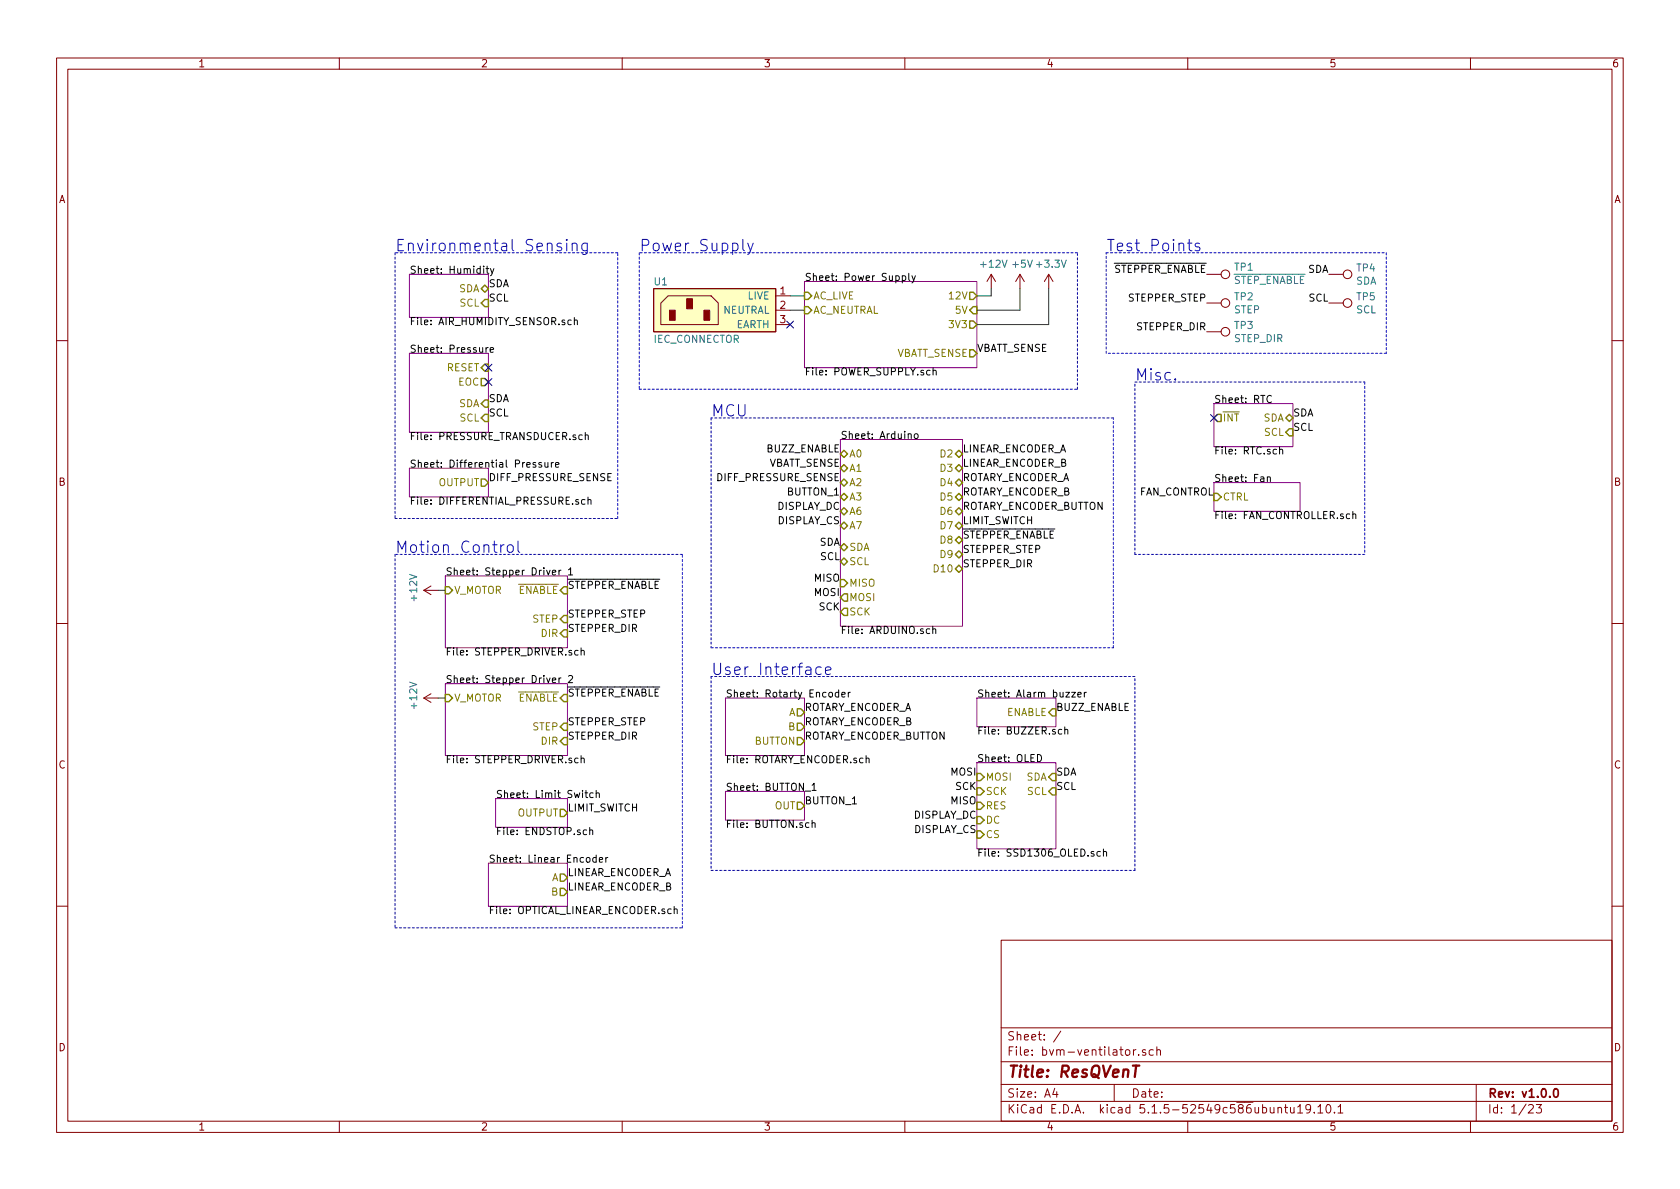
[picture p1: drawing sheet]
EESchema Schematic File Version 4
EELAYER 30 0
EELAYER END
$Descr A4 11693 8268
encoding utf-8
Sheet 1 23
Title "ResQVenT"
Date ""
Rev "v1.0.0"
Comp ""
Comment1 ""
Comment2 ""
Comment3 ""
Comment4 ""
$EndDescr
$Sheet
S 5850 3050 850  1300
U 5E880AC6
F0 "Arduino" 50
F1 "ARDUINO.sch" 50
F2 "A0" B L 5850 3150 50 
F3 "A1" B L 5850 3250 50 
F4 "A2" B L 5850 3350 50 
F5 "A3" B L 5850 3450 50 
F6 "A6" B L 5850 3550 50 
F7 "A7" B L 5850 3650 50 
F8 "D2" B R 6700 3150 50 
F9 "D3" B R 6700 3250 50 
F10 "D4" B R 6700 3350 50 
F11 "D5" B R 6700 3450 50 
F12 "D6" B R 6700 3550 50 
F13 "D7" B R 6700 3650 50 
F14 "D8" B R 6700 3750 50 
F15 "D9" B R 6700 3850 50 
F16 "D10" B R 6700 3950 50 
F17 "SDA" B L 5850 3800 50 
F18 "SCL" B L 5850 3900 50 
F19 "MISO" I L 5850 4050 50 
F20 "MOSI" O L 5850 4150 50 
F21 "SCK" O L 5850 4250 50 
$EndSheet
$Sheet
S 3100 4000 850  500 
U 5E8A6686
F0 "Stepper Driver 1" 50
F1 "STEPPER_DRIVER.sch" 50
F2 "V_MOTOR" I L 3100 4100 50 
F3 "STEP" I R 3950 4300 50 
F4 "DIR" I R 3950 4400 50 
F5 "~ENABLE" I R 3950 4100 50 
$EndSheet
$Sheet
S 6800 4850 550  200 
U 5E8EB699
F0 "Alarm buzzer" 50
F1 "BUZZER.sch" 50
F2 "ENABLE" I R 7350 4950 50 
$EndSheet
$Sheet
S 6800 5300 550  600 
U 5E8F3A13
F0 "OLED" 50
F1 "SSD1306_OLED.sch" 50
F2 "SCL" I R 7350 5500 50 
F3 "SDA" I R 7350 5400 50 
F4 "MOSI" I L 6800 5400 50 
F5 "SCK" I L 6800 5500 50 
F6 "DC" I L 6800 5700 50 
F7 "CS" I L 6800 5800 50 
F8 "RES" I L 6800 5600 50 
$EndSheet
$Sheet
S 2850 2450 550  550 
U 5E86C5C8
F0 "Pressure" 50
F1 "PRESSURE_TRANSDUCER.sch" 50
F2 "RESET" I R 3400 2550 50 
F3 "EOC" O R 3400 2650 50 
F4 "SCL" I R 3400 2900 50 
F5 "SDA" I R 3400 2800 50 
$EndSheet
NoConn ~ 3400 2550
NoConn ~ 3400 2650
$Sheet
S 5600 1950 1200 600 
U 5E880E11
F0 "Power Supply" 50
F1 "POWER_SUPPLY.sch" 50
F2 "AC_LIVE" I L 5600 2050 50 
F3 "AC_NEUTRAL" I L 5600 2150 50 
F4 "12V" O R 6800 2050 50 
F5 "VBATT_SENSE" O R 6800 2450 50 
F6 "3V3" O R 6800 2250 50 
F7 "5V" I R 6800 2150 50 
$EndSheet
$Sheet
S 3100 4750 850  500 
U 5E8813FF
F0 "Stepper Driver 2" 50
F1 "STEPPER_DRIVER.sch" 50
F2 "V_MOTOR" I L 3100 4850 50 
F3 "STEP" I R 3950 5050 50 
F4 "DIR" I R 3950 5150 50 
F5 "~ENABLE" I R 3950 4850 50 
$EndSheet
$Sheet
S 8450 2800 550  300 
U 5E87171F
F0 "RTC" 50
F1 "RTC.sch" 50
F2 "SDA" B R 9000 2900 50 
F3 "SCL" I R 9000 3000 50 
F4 "~INT" O L 8450 2900 50 
$EndSheet
$Sheet
S 3450 5550 500  200 
U 5E89F314
F0 "Limit Switch" 50
F1 "ENDSTOP.sch" 50
F2 "OUTPUT" O R 3950 5650 50 
$EndSheet
Text Label 5850 3800 2    50   ~ 0
SDA
Text Label 5850 3900 2    50   ~ 0
SCL
Text Label 7350 5400 0    50   ~ 0
SDA
Text Label 7350 5500 0    50   ~ 0
SCL
Text Label 3400 2800 0    50   ~ 0
SDA
Text Label 3400 2900 0    50   ~ 0
SCL
Text Label 9000 2900 0    50   ~ 0
SDA
Text Label 9000 3000 0    50   ~ 0
SCL
Text Label 3950 4300 0    50   ~ 0
STEPPER_STEP
Text Label 3950 4400 0    50   ~ 0
STEPPER_DIR
Text Label 3950 5050 0    50   ~ 0
STEPPER_STEP
Text Label 3950 5150 0    50   ~ 0
STEPPER_DIR
Text Label 6700 3850 0    50   ~ 0
STEPPER_STEP
Text Label 6700 3950 0    50   ~ 0
STEPPER_DIR
Text Label 7350 4950 0    50   ~ 0
BUZZ_ENABLE
Text Label 5850 3150 2    50   ~ 0
BUZZ_ENABLE
NoConn ~ 8450 2900
Text Label 6700 3650 0    50   ~ 0
LIMIT_SWITCH
Text Label 3950 5650 0    50   ~ 0
LIMIT_SWITCH
Text Label 3950 4850 0    50   ~ 0
~STEPPER_ENABLE
Text Label 5850 3250 2    50   ~ 0
VBATT_SENSE
$Sheet
S 5050 4850 550  400 
U 5E8BEE14
F0 "Rotarty Encoder" 50
F1 "ROTARY_ENCODER.sch" 50
F2 "A" O R 5600 4950 50 
F3 "B" O R 5600 5050 50 
F4 "BUTTON" O R 5600 5150 50 
$EndSheet
Text Label 5600 4950 0    50   ~ 0
ROTARY_ENCODER_A
Text Label 5600 5050 0    50   ~ 0
ROTARY_ENCODER_B
Text Label 5600 5150 0    50   ~ 0
ROTARY_ENCODER_BUTTON
Text Label 6700 3350 0    50   ~ 0
ROTARY_ENCODER_A
Text Label 6700 3450 0    50   ~ 0
ROTARY_ENCODER_B
Text Label 6700 3550 0    50   ~ 0
ROTARY_ENCODER_BUTTON
$Sheet
S 5050 5500 550  200 
U 5E8CBD7F
F0 "BUTTON_1" 50
F1 "BUTTON.sch" 50
F2 "OUT" O R 5600 5600 50 
$EndSheet
Text Label 5600 5600 0    50   ~ 0
BUTTON_1
Text Label 5850 3450 2    50   ~ 0
BUTTON_1
Text Label 3950 4100 0    50   ~ 0
~STEPPER_ENABLE
Text Label 6700 3750 0    50   ~ 0
~STEPPER_ENABLE
$Comp
L power:+12V #PWR03
U 1 1
P 6900 2000
F 0 "#PWR03" H 6900 1850 50  0001 C CNN
F 1 "+12V" H 6915 2173 50  0000 C CNN
F 2 "" H 6900 2000 50  0001 C CNN
F 3 "" H 6900 2000 50  0001 C CNN
	1    6900 2000
	1    0    0    -1  
$EndComp
Wire Wire Line
	6800 2050 6900 2050
Wire Wire Line
	6900 2050 6900 2000
$Comp
L power:+12V #PWR01
U 1 1
P 3050 4100
F 0 "#PWR01" H 3050 3950 50  0001 C CNN
F 1 "+12V" H 3065 4273 50  0000 C CNN
F 2 "" H 3050 4100 50  0001 C CNN
F 3 "" H 3050 4100 50  0001 C CNN
	1    3050 4100
	0    -1   -1   0   
$EndComp
$Comp
L power:+12V #PWR02
U 1 1
P 3050 4850
F 0 "#PWR02" H 3050 4700 50  0001 C CNN
F 1 "+12V" H 3065 5023 50  0000 C CNN
F 2 "" H 3050 4850 50  0001 C CNN
F 3 "" H 3050 4850 50  0001 C CNN
	1    3050 4850
	0    -1   -1   0   
$EndComp
Wire Wire Line
	3050 4100 3100 4100
Wire Wire Line
	3050 4850 3100 4850
Text Label 6800 2450 0    50   ~ 0
VBATT_SENSE
$Comp
L power:+3.3V #PWR05
U 1 1
P 7300 2000
F 0 "#PWR05" H 7300 1850 50  0001 C CNN
F 1 "+3.3V" H 7315 2173 50  0000 C CNN
F 2 "" H 7300 2000 50  0001 C CNN
F 3 "" H 7300 2000 50  0001 C CNN
	1    7300 2000
	1    0    0    -1  
$EndComp
Wire Wire Line
	7300 2000 7300 2250
Wire Wire Line
	7300 2250 6800 2250
$Sheet
S 3400 6000 550  300 
U 5E90196F
F0 "Linear Encoder" 50
F1 "OPTICAL_LINEAR_ENCODER.sch" 50
F2 "A" O R 3950 6100 50 
F3 "B" O R 3950 6200 50 
$EndSheet
Text Label 3950 6100 0    50   ~ 0
LINEAR_ENCODER_A
Text Label 3950 6200 0    50   ~ 0
LINEAR_ENCODER_B
Text Label 6700 3150 0    50   ~ 0
LINEAR_ENCODER_A
Text Label 6700 3250 0    50   ~ 0
LINEAR_ENCODER_B
$Sheet
S 2850 1900 550  300 
U 5E8D6DCE
F0 "Humidity" 50
F1 "AIR_HUMIDITY_SENSOR.sch" 50
F2 "SDA" B R 3400 2000 50 
F3 "SCL" I R 3400 2100 50 
$EndSheet
$Sheet
S 2850 3250 550  200 
U 5E8D7701
F0 "Differential Pressure" 50
F1 "DIFFERENTIAL_PRESSURE.sch" 50
F2 "OUTPUT" O R 3400 3350 50 
$EndSheet
Text Label 3400 3350 0    50   ~ 0
DIFF_PRESSURE_SENSE
Text Label 5850 3350 2    50   ~ 0
DIFF_PRESSURE_SENSE
Text Label 3400 2000 0    50   ~ 0
SDA
Text Label 3400 2100 0    50   ~ 0
SCL
$Comp
L power:+5V #PWR04
U 1 1
P 7100 2000
F 0 "#PWR04" H 7100 1850 50  0001 C CNN
F 1 "+5V" H 7115 2173 50  0000 C CNN
F 2 "" H 7100 2000 50  0001 C CNN
F 3 "" H 7100 2000 50  0001 C CNN
	1    7100 2000
	1    0    0    -1  
$EndComp
Wire Wire Line
	6800 2150 7100 2150
Wire Wire Line
	7100 2150 7100 2000
Wire Notes Line
	2750 3850 2750 6450
Wire Notes Line
	2750 6450 4750 6450
Wire Notes Line
	4750 6450 4750 3850
Wire Notes Line
	4750 3850 2750 3850
Wire Notes Line
	4950 2900 4950 4500
Wire Notes Line
	4950 4500 7750 4500
Wire Notes Line
	7750 4500 7750 2900
Wire Notes Line
	7750 2900 4950 2900
Wire Notes Line
	2750 1750 2750 3600
Wire Notes Line
	2750 3600 4300 3600
Wire Notes Line
	4300 3600 4300 1750
Wire Notes Line
	4300 1750 2750 1750
Text Label 5850 4050 2    50   ~ 0
MISO
Text Label 5850 4150 2    50   ~ 0
MOSI
Text Label 5850 4250 2    50   ~ 0
SCK
Text Label 5850 3650 2    50   ~ 0
DISPLAY_CS
Text Label 5850 3550 2    50   ~ 0
DISPLAY_DC
Text Label 6800 5700 2    50   ~ 0
DISPLAY_DC
Text Label 6800 5800 2    50   ~ 0
DISPLAY_CS
Text Label 6800 5600 2    50   ~ 0
MISO
Text Label 6800 5400 2    50   ~ 0
MOSI
Text Label 6800 5500 2    50   ~ 0
SCK
Wire Notes Line
	4950 4700 4950 6050
Wire Notes Line
	4950 6050 7900 6050
Wire Notes Line
	7900 6050 7900 4700
Wire Notes Line
	7900 4700 4950 4700
Text Notes 2750 3850 0    79   ~ 0
Motion Control
Text Notes 4950 2900 0    79   ~ 0
MCU
Text Notes 2750 1750 0    79   ~ 0
Environmental Sensing
Text Notes 4950 4700 0    79   ~ 0
User Interface
Wire Wire Line
	5500 2050 5600 2050
Wire Wire Line
	5500 2150 5600 2150
NoConn ~ 5500 2250
$Comp
L custom:IEC_CONNECTOR U1
U 1 1
P 5000 2150
F 0 "U1" H 5400 2350 50  0000 C CNN
F 1 "IEC_CONNECTOR" H 5150 1950 50  0000 C CNN
F 2 "" H 5200 2100 50  0001 C CNN
F 3 "" H 5200 2100 50  0001 C CNN
	1    5000 2150
	-1   0    0    -1  
$EndComp
Wire Notes Line
	4450 1750 4450 2700
Wire Notes Line
	4450 2700 7500 2700
Wire Notes Line
	7500 2700 7500 1750
Wire Notes Line
	7500 1750 4450 1750
Text Notes 4450 1750 0    79   ~ 0
Power Supply
Wire Notes Line
	7900 2650 9500 2650
Wire Notes Line
	9500 2650 9500 3850
Wire Notes Line
	9500 3850 7900 3850
Wire Notes Line
	7900 3850 7900 2650
Text Notes 7900 2650 0    79   ~ 0
Misc.
Text Label 9250 1900 2    50   ~ 0
SDA
Text Label 9250 2100 2    50   ~ 0
SCL
Text Label 8400 2100 2    50   ~ 0
STEPPER_STEP
Text Label 8400 2300 2    50   ~ 0
STEPPER_DIR
Text Label 8400 1900 2    50   ~ 0
~STEPPER_ENABLE
$Comp
L Connector:TestPoint TP1
U 1 1
P 8400 1900
F 0 "TP1" V 8348 2088 50  0000 L CNN
F 1 "~STEP_ENABLE" V 8446 2088 50  0000 L CNN
F 2 "custom:TestPoint_Pad_D1.5mm" H 8600 1900 50  0001 C CNN
F 3 "~" H 8600 1900 50  0001 C CNN
	1    8400 1900
	0    1    1    0   
$EndComp
$Comp
L Connector:TestPoint TP2
U 1 1
P 8400 2100
F 0 "TP2" V 8354 2288 50  0000 L CNN
F 1 "STEP" V 8445 2288 50  0000 L CNN
F 2 "custom:TestPoint_Pad_D1.5mm" H 8600 2100 50  0001 C CNN
F 3 "~" H 8600 2100 50  0001 C CNN
	1    8400 2100
	0    1    1    0   
$EndComp
$Comp
L Connector:TestPoint TP3
U 1 1
P 8400 2300
F 0 "TP3" V 8354 2488 50  0000 L CNN
F 1 "STEP_DIR" V 8445 2488 50  0000 L CNN
F 2 "custom:TestPoint_Pad_D1.5mm" H 8600 2300 50  0001 C CNN
F 3 "~" H 8600 2300 50  0001 C CNN
	1    8400 2300
	0    1    1    0   
$EndComp
$Comp
L Connector:TestPoint TP4
U 1 1
P 9250 1900
F 0 "TP4" V 9204 2088 50  0000 L CNN
F 1 "SDA" V 9295 2088 50  0000 L CNN
F 2 "custom:TestPoint_Pad_D1.5mm" H 9450 1900 50  0001 C CNN
F 3 "~" H 9450 1900 50  0001 C CNN
	1    9250 1900
	0    1    1    0   
$EndComp
$Comp
L Connector:TestPoint TP5
U 1 1
P 9250 2100
F 0 "TP5" V 9204 2288 50  0000 L CNN
F 1 "SCL" V 9295 2288 50  0000 L CNN
F 2 "custom:TestPoint_Pad_D1.5mm" H 9450 2100 50  0001 C CNN
F 3 "~" H 9450 2100 50  0001 C CNN
	1    9250 2100
	0    1    1    0   
$EndComp
Wire Notes Line
	7700 1750 9650 1750
Wire Notes Line
	9650 1750 9650 2450
Wire Notes Line
	9650 2450 7700 2450
Wire Notes Line
	7700 2450 7700 1750
Text Notes 7700 1750 0    79   ~ 0
Test Points
$Sheet
S 8450 3350 600  200 
U 5E976232
F0 "Fan" 50
F1 "FAN_CONTROLLER.sch" 50
F2 "CTRL" I L 8450 3450 50 
$EndSheet
Text Label 8450 3450 2    50   ~ 0
FAN_CONTROL
$EndSCHEMATC
